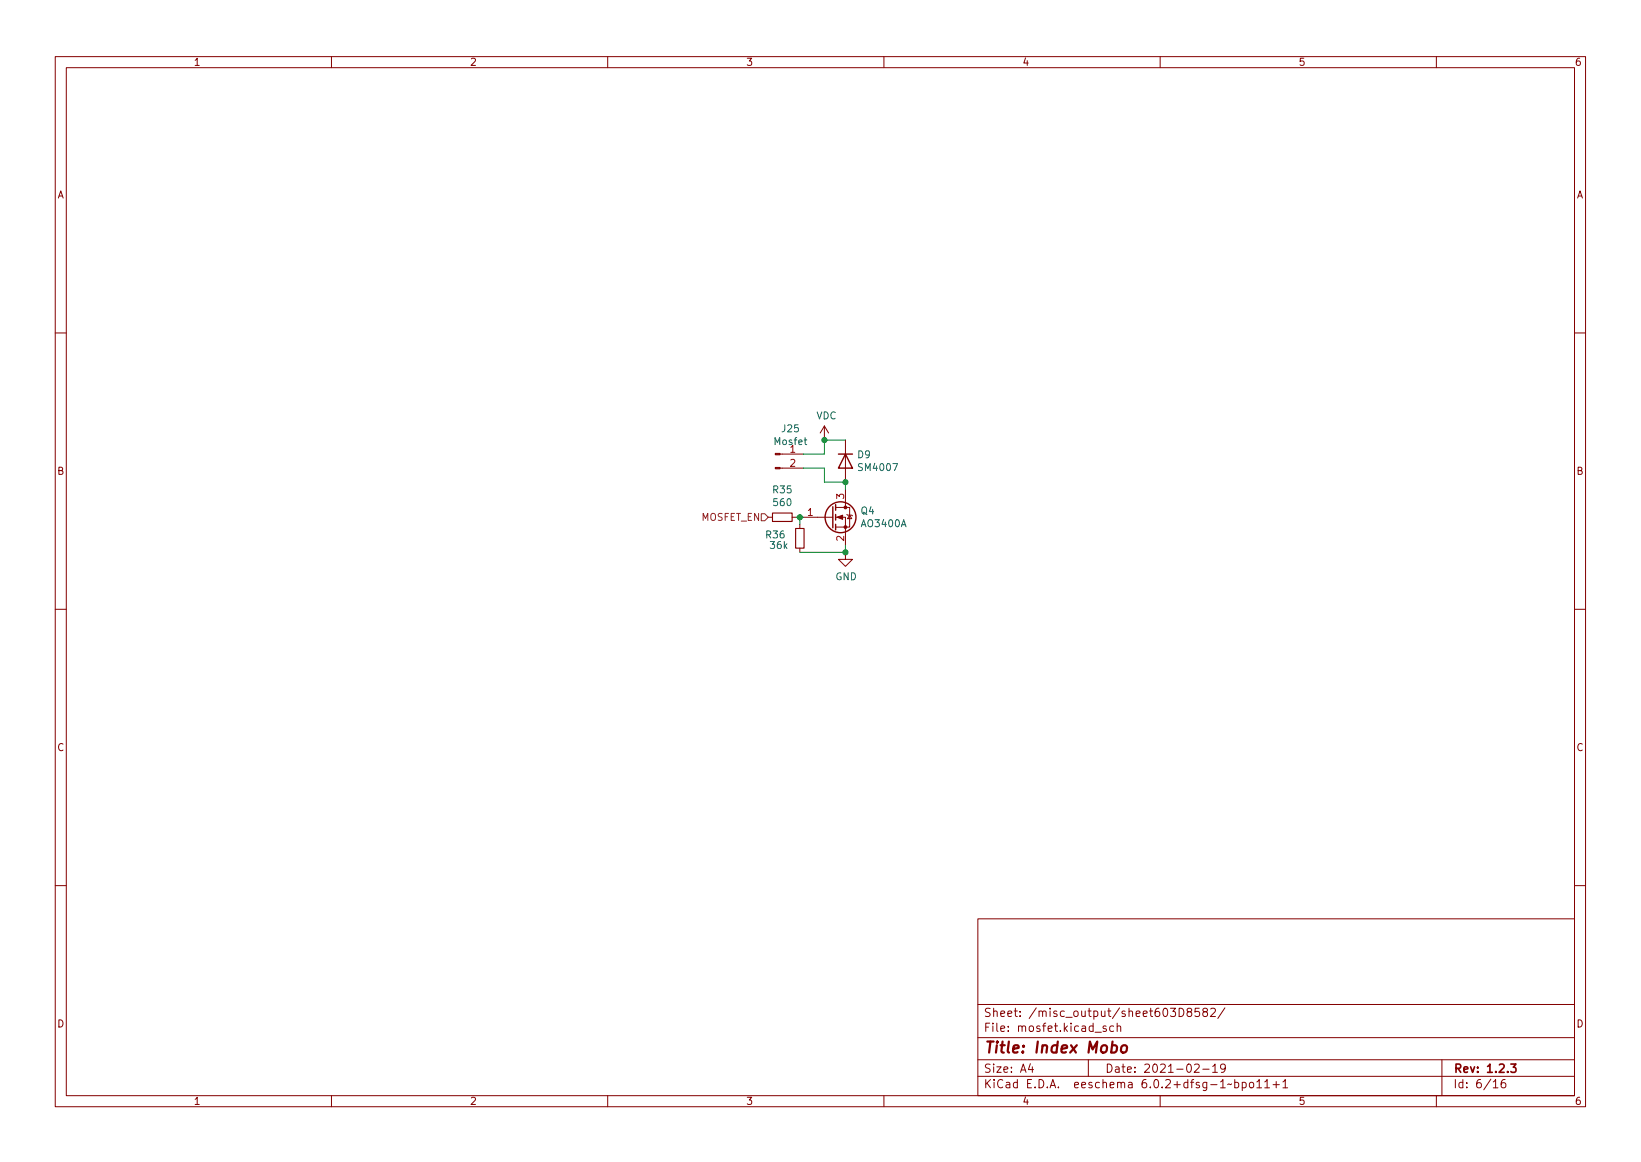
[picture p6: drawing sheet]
<svg xmlns="http://www.w3.org/2000/svg" width="297mm" height="210mm" viewBox="0 0 297 210" stroke-linecap="round" stroke-linejoin="round" font-family="sans-serif">
<g fill="none" stroke="#840000" stroke-width=".18">
<path d="M10 10.2h277v190.1h-277zM12 12.2h273v186.1h-273zM60 10.2v2M110 10.2v2M160 10.2v2M210 10.2v2M260 10.2v2M10 60.2h2M149.2 77.1l-.7 1.3M149.2 77.1v2.5M149.2 77.1l.8 1.3M153 79.6v7.6"/>
<path d="M285 60.2h2M139.1 93.6h.7M141.2 84.7h4.2M141.2 82.2h4.2M143.4 93.6h.7M144.8 94.9v.7M144.8 99.2v.7M145.4 93.6h5.3M151.3 93.6h1.7v5.1M151.3 91.8h2.5v3.6h-2.5M153 99.9v1.3h1.3l-1.3 1.3-1.2-1.3h1.2M153 88.5v3.3"/>
<path d="M153.3 93.1l.1 .1h.8l.1 .1M153.8 93.2l.4 .6h-.8zM10 110.2h2M285 110.2h2M10 160.2h2M177 166.3h108v32h-108zM285 160.2h2M60 198.3v2M110 198.3v2M160 198.3v2M177 194.8h108M177 191.8h108"/>
<path d="M177 187.8h108M177 181.8h108M186.5 192.5l-.4 1h1M186.9 193v1M197 191.8v3M198.2 186.8h1.2M200.2 185.7l-.3-.1-.3 .2 .1 .3 .5 .1v.4h-.6M201.6 185.7l-.5-.1-.2 .3v.4l.1 .3h.6M202.2 185.8l.2-.2 .4 .1 .1 .9M202.2 185.1v1.5M210 198.3v2M213.4 182.4a.76 .76 0 0 1 .9 .8 .76 .76 0 0 1-.9 .7z"/>
<path d="M215.1 183.1l-.2-.3v-.2l.2-.2 .5 .1 .1 .2-.1 .2-.6 .2-.1 .3v.4l.2 .1h.5l.1-.3-.1-.4-.2-.1M216.2 192.7l.6-.2 .2 .2 .1 .3-1 1h1M217.1 182.4h-.7l-.1 .7 .2-.1 .5 .1 .1 .2v.5l-.2 .1-.6-.1M217.7 193.5h1.2M218 183.1l-.3-.3 .1-.2 .2-.2 .4 .1 .2 .2-.1 .2-.6 .2-.2 .3 .1 .4 .2 .1h.4l.2-.3v-.2l-.3-.3M219.1 182.6l.6-.2 .2 .2 .1 .3-.9 1h.9M219.5 193l.4-.5v1.5M219.5 194h.9M221.7 182.4l-1.3 1.9M221.8 193.2l-.3 .3-.4-.1-.2-.2 .2-.6 .4-.1 .2 .2a.99 .99 0 0 1-.3 1.3h-.3M223.5 195.9l.4-.1 .3 .3v.4l-.1 .3h-.6M223.5 195.3v1.5"/>
<path d="M224.9 195.9l.4-.1 .3 .3v.4l-.2 .3h-.5M224.9 195.8v1.5M226.3 195.9l.3-.1 .3 .3v.4l-.3 .3h-.3l-.2-.3v-.4zM227.5 195.8l.4-.5v1.5M227.5 196.8h.9M228.9 195.8l.5-.5v1.5M228.9 196.8h.9M230.4 196.3h1.2M231 195.7v1.1M232.2 195.8l.4-.5v1.5M232.2 196.8h.9M260 198.3v2"/>
<path d="M261 191.8v6.5M270.3 195.8l.4-.5v1.5M270.3 196.8h.9M272.4 195.3a.59 .59 0 0 0-.7 .7v.5l.2 .3h.4l.2-.1 .1-.5-.2-.2-.4-.1-.3 .3"/>
</g>
<path d="M273.5 192.5h.9l-.5 .6 .4 .1v.7l-.2 .1h-.4l-.2-.1" fill="none" stroke="#840000" stroke-width=".3"/>
<path d="M201.3 189.2l.2-.1 .5 .1 .2 .3-.1 .6a.66 .66 0 0 1-1 .3M203.1 189.3a.52 .52 0 0 1 .5-.2 .52 .52 0 0 1 .4 .4l-.1 .6a.55 .55 0 0 1-.5 .4 .55 .55 0 0 1-.5-.4z" fill="none" stroke="#840000" stroke-width=".4"/>
<path d="M139.8 92.8h3.6v1.6h-3.6zM144 95.6h1.5v3.6h-1.5z" fill="none" stroke="#840000" stroke-width=".2"/>
<g fill="none" stroke="#840000" stroke-width=".25">
<path d="M150.7 91.7v3.8M151.3 91.3v1M151.3 93.1v1M151.3 94.9v1M151.8 82.2h2.5M153 82.2l1.3 2.5h-2.5z"/>
<circle cx="152.1" cy="93.6" r="2.79"/>
</g>
<g fill="#840000" stroke="#840000" stroke-width=".18">
<path d="M140.3 84.6h.9v.2h-.9z"/>
<path d="M140.3 82h.9v.3h-.9z"/>
<path d="M151.5 93.6l1-.4v.8z"/>
<circle cx="153" cy="95.4" r=".25"/>
<circle cx="153" cy="91.8" r=".25"/>
</g>
<path d="M137.8 93h.6l.7 .6-.7 .6h-.6z" fill="none" stroke="#725600" stroke-width=".18"/>
<path d="M153 79.6h-3.8v2.6h-3.8M144.1 93.6h1.3M144.8 93.6v1.3M145.4 84.7h3.8v2.5h3.8v1.3M153 98.7v1.2h-8.2" fill="none" stroke="#009600" stroke-width=".18"/>
<g fill="#009600" stroke="#009600" stroke-width=".18">
<circle cx="153" cy="99.9" r=".46"/>
<circle cx="149.2" cy="79.6" r=".46"/>
<circle cx="153" cy="87.2" r=".46"/>
<circle cx="144.8" cy="93.6" r=".46"/>
</g>
<text font-size="2.8" fill="#840000" x="178" y="190.6">Title: Index Mobo</text>
<g font-size="2.1" fill="#840000">
<text x="178" y="184">Sheet: /misc_output/sheet603D8582/</text>
<text x="178" y="186.7">File: mosfet.kicad_sch</text>
<text x="178" y="196.9">KiCad E.D.A. eeschema 6.0.2+dfsg-1~bpo11+1</text>
<text x="178" y="194.1">Size: A4</text>
<text x="200" y="194.1">Date: 2021-02-19</text>
<text x="263" y="194.1">Rev: 1.2.3</text>
<text x="263" y="196.9">Id: 6/16</text>
</g>
<g font-size="1.8" fill="#840000">
<text x="35" y="11.9">1</text>
<text x="85" y="11.9">2</text>
<text x="135" y="11.9">3</text>
<text x="185" y="11.9">4</text>
<text x="235" y="11.9">5</text>
<text x="285" y="11.9">6</text>
<text x="10.3" y="35.9">A</text>
<text x="285.3" y="35.9">A</text>
<text x="10.3" y="85.9">B</text>
<text x="285.3" y="85.9">B</text>
<text x="10.3" y="135.9">C</text>
<text x="285.3" y="135.9">C</text>
<text x="10.3" y="185.9">D</text>
<text x="285.3" y="185.9">D</text>
<text x="35" y="199.9">1</text>
<text x="85" y="199.9">2</text>
<text x="135" y="199.9">3</text>
<text x="185" y="199.9">4</text>
<text x="235" y="199.9">5</text>
<text x="285" y="199.9">6</text>
</g>
<g font-size="1.8" fill="#006464">
<text x="147.7" y="75.9">VDC</text>
<text x="140.2" y="80.5">Mosfet</text>
<text x="141.6" y="78.2">J25</text>
<text x="155.3" y="82.9">D9</text>
<text x="140" y="89.2">R35</text>
<text x="155.6" y="85.2">SM4007</text>
<text x="140.1" y="91.6">560</text>
<text x="155.9" y="93.1">Q4</text>
<text x="156" y="95.4">AO3400A</text>
<text x="138.7" y="97.4">R36</text>
<text x="139.5" y="99.3">36k</text>
<text x="151.2" y="105">GND</text>
</g>
<g font-size="1.8" fill="#a90000">
<text x="143" y="81.9">1</text>
<text x="143" y="84.4">2</text>
<text x="146.2" y="93.3">1</text>
<text x="152.8" y="90.3" transform="rotate(-90 152.8 90.3)">3</text>
<text x="152.8" y="97.9" transform="rotate(-90 152.8 97.9)">2</text>
</g>
<text font-size="1.8" fill="#725600" x="126.9" y="94.2">MOSFET_EN</text>
</svg>
